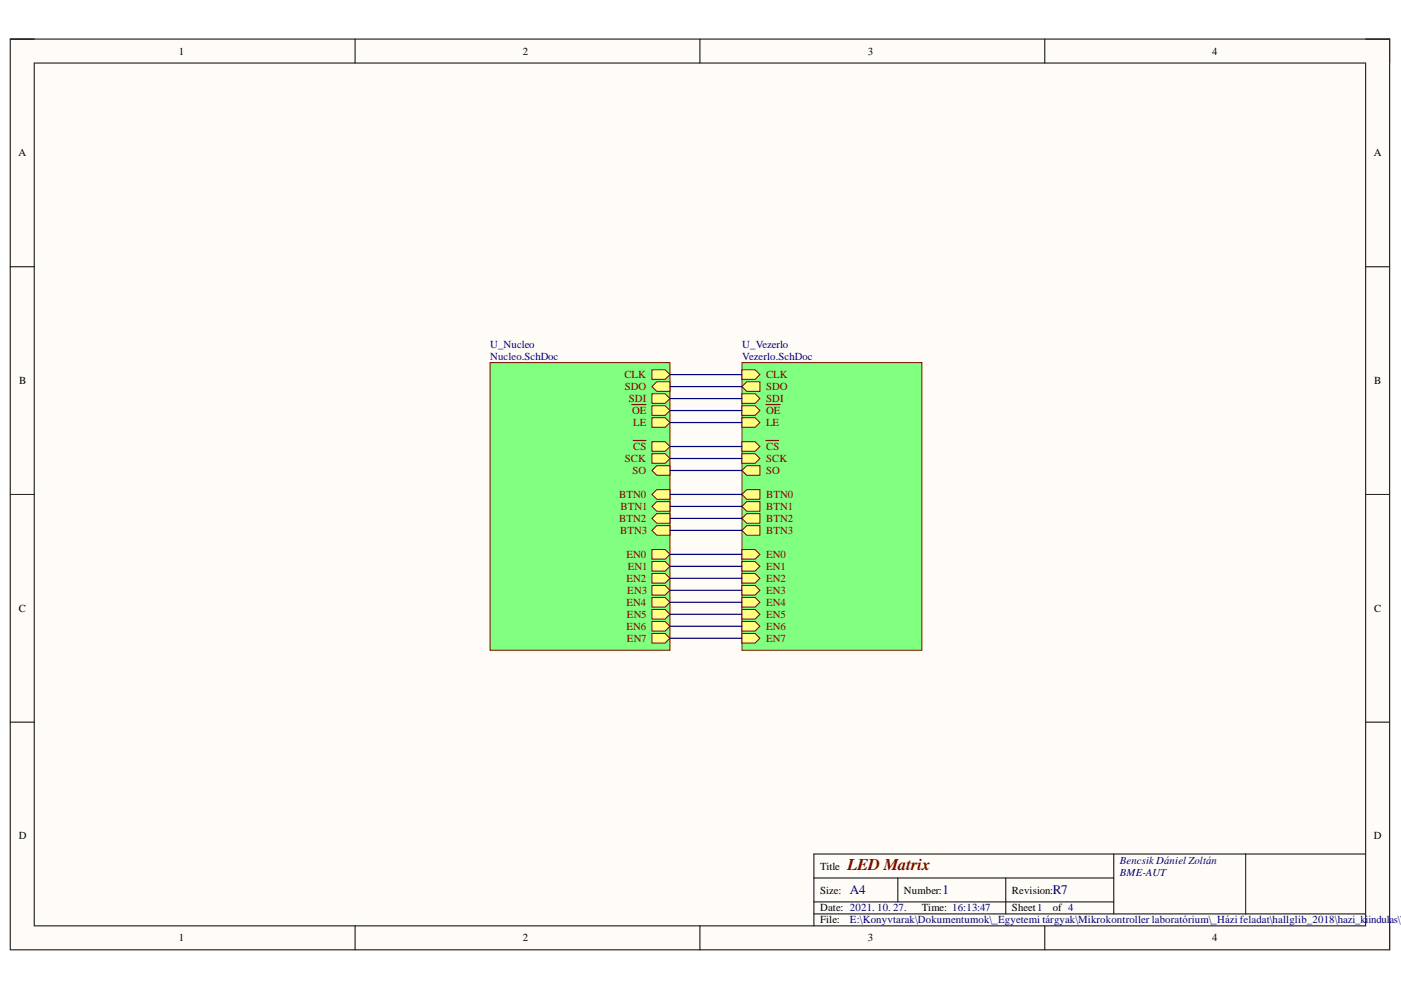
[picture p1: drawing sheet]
<svg xmlns="http://www.w3.org/2000/svg" width="297mm" height="210mm" viewBox="0 0 297 210" stroke-linecap="round" stroke-linejoin="round" font-family="sans-serif">
<path d="M2.2 8.3h292.4v193.1h-292.4z" fill-rule="evenodd" fill="#fffcf8"/>
<path d="M2.2 8.3h292.4v193.1h-292.4z" fill="none" stroke="#000" stroke-width=".21"/>
<path d="M7.3 13.4h282.3v182.9h-282.3z" fill-rule="evenodd" fill="#fffcf8"/>
<g fill="none" stroke="#000" stroke-width=".21">
<path d="M2.2 8.3h5.1M7.3 13.4h282.3v182.9h-282.3zM75.3 8.3v5.1M148.4 8.3v5.1M221.5 8.3v5.1M289.6 8.3h5v5.1M2.2 56.6h5.1M289.6 56.6h5M2.2 104.8h5.1M289.6 104.8h5M2.2 153.1h5.1M289.6 153.1h5"/>
<path d="M75.3 196.3v5.1M148.4 196.3v5.1M172.6 186.2h63.5M172.6 193.8h117M172.6 191.2h63.5M190.4 186.2v5M213.2 186.2v7.6M221.5 196.3v5.1M236.1 181.1v12.7M264.1 181.1v12.7M289.6 181.1h-117v15.2M294.6 196.3v5.1"/>
</g>
<path d="M103.9 76.9h38.1v61h-38.1z" fill-rule="evenodd" fill="#80ff80"/>
<path d="M103.9 76.9h38.1v61h-38.1z" fill="none" stroke="#800000" stroke-width=".21"/>
<path d="M138.2 119.1h2.8l1 1-1 1h-2.8z" fill-rule="evenodd" fill="#ffff80"/>
<path d="M138.2 119.1h2.8l1 1-1 1h-2.8z" fill="none" stroke="#800000" stroke-width=".21"/>
<path d="M138.2 121.6h2.8l1 1-1 1h-2.8z" fill-rule="evenodd" fill="#ffff80"/>
<path d="M138.2 121.6h2.8l1 1-1 1h-2.8z" fill="none" stroke="#800000" stroke-width=".21"/>
<path d="M138.2 124.1h2.8l1 1.1-1 1h-2.8z" fill-rule="evenodd" fill="#ffff80"/>
<path d="M138.2 124.1h2.8l1 1.1-1 1h-2.8z" fill="none" stroke="#800000" stroke-width=".21"/>
<path d="M138.2 126.7h2.8l1 1-1 1h-2.8z" fill-rule="evenodd" fill="#ffff80"/>
<path d="M138.2 126.7h2.8l1 1-1 1h-2.8z" fill="none" stroke="#800000" stroke-width=".21"/>
<path d="M138.2 129.2h2.8l1 1-1 1.1h-2.8z" fill-rule="evenodd" fill="#ffff80"/>
<path d="M138.2 129.2h2.8l1 1-1 1.1h-2.8z" fill="none" stroke="#800000" stroke-width=".21"/>
<path d="M138.2 131.8h2.8l1 1-1 1h-2.8z" fill-rule="evenodd" fill="#ffff80"/>
<path d="M138.2 131.8h2.8l1 1-1 1h-2.8z" fill="none" stroke="#800000" stroke-width=".21"/>
<path d="M138.2 134.3h2.8l1 1-1 1h-2.8z" fill-rule="evenodd" fill="#ffff80"/>
<path d="M138.2 134.3h2.8l1 1-1 1h-2.8z" fill="none" stroke="#800000" stroke-width=".21"/>
<path d="M138.2 116.5h2.8l1 1-1 1.1h-2.8z" fill-rule="evenodd" fill="#ffff80"/>
<path d="M138.2 116.5h2.8l1 1-1 1.1h-2.8z" fill="none" stroke="#800000" stroke-width=".21"/>
<path d="M138.2 83.5h2.8l1 1-1 1h-2.8z" fill-rule="evenodd" fill="#ffff80"/>
<path d="M138.2 83.5h2.8l1 1-1 1h-2.8z" fill="none" stroke="#800000" stroke-width=".21"/>
<path d="M138.2 78.4h2.8l1 1-1 1h-2.8z" fill-rule="evenodd" fill="#ffff80"/>
<path d="M138.2 78.4h2.8l1 1-1 1h-2.8z" fill="none" stroke="#800000" stroke-width=".21"/>
<path d="M138.2 88.6h2.8l1 1-1 1h-2.8z" fill-rule="evenodd" fill="#ffff80"/>
<path d="M138.2 88.6h2.8l1 1-1 1h-2.8z" fill="none" stroke="#800000" stroke-width=".21"/>
<path d="M138.2 86h2.8l1 1-1 1.1h-2.8z" fill-rule="evenodd" fill="#ffff80"/>
<path d="M138.2 86h2.8l1 1-1 1.1h-2.8z" fill="none" stroke="#800000" stroke-width=".21"/>
<path d="M133.9 85.8h3.1" fill="none" stroke="#800000" stroke-width=".25"/>
<path d="M138.2 82l1-1h2.8v2h-2.8z" fill-rule="evenodd" fill="#ffff80"/>
<path d="M138.2 82l1-1h2.8v2h-2.8z" fill="none" stroke="#800000" stroke-width=".21"/>
<path d="M138.2 93.7h2.8l1 1-1 1h-2.8z" fill-rule="evenodd" fill="#ffff80"/>
<path d="M138.2 93.7h2.8l1 1-1 1h-2.8z" fill="none" stroke="#800000" stroke-width=".21"/>
<path d="M134.3 93.4h2.7" fill="none" stroke="#800000" stroke-width=".25"/>
<path d="M138.2 96.2h2.8l1 1-1 1h-2.8z" fill-rule="evenodd" fill="#ffff80"/>
<path d="M138.2 96.2h2.8l1 1-1 1h-2.8z" fill="none" stroke="#800000" stroke-width=".21"/>
<path d="M139.2 98.7h2.8v2.1h-2.8l-1-1z" fill-rule="evenodd" fill="#ffff80"/>
<path d="M139.2 98.7h2.8v2.1h-2.8l-1-1z" fill="none" stroke="#800000" stroke-width=".21"/>
<path d="M138.2 104.8l1-1h2.8v2.1h-2.8z" fill-rule="evenodd" fill="#ffff80"/>
<path d="M138.2 104.8l1-1h2.8v2.1h-2.8z" fill="none" stroke="#800000" stroke-width=".21"/>
<path d="M138.2 107.4l1-1h2.8v2h-2.8z" fill-rule="evenodd" fill="#ffff80"/>
<path d="M138.2 107.4l1-1h2.8v2h-2.8z" fill="none" stroke="#800000" stroke-width=".21"/>
<path d="M138.2 109.9l1-1h2.8v2h-2.8z" fill-rule="evenodd" fill="#ffff80"/>
<path d="M138.2 109.9l1-1h2.8v2h-2.8z" fill="none" stroke="#800000" stroke-width=".21"/>
<path d="M138.2 112.5l1-1.1h2.8v2.1h-2.8z" fill-rule="evenodd" fill="#ffff80"/>
<path d="M138.2 112.5l1-1.1h2.8v2.1h-2.8z" fill="none" stroke="#800000" stroke-width=".21"/>
<path d="M157.3 76.9h38.1v61h-38.1z" fill-rule="evenodd" fill="#80ff80"/>
<path d="M157.3 76.9h38.1v61h-38.1z" fill="none" stroke="#800000" stroke-width=".21"/>
<path d="M157.3 83.5h2.8l1 1-1 1h-2.8z" fill-rule="evenodd" fill="#ffff80"/>
<path d="M157.3 83.5h2.8l1 1-1 1h-2.8z" fill="none" stroke="#800000" stroke-width=".21"/>
<path d="M157.3 78.4h2.8l1 1-1 1h-2.8z" fill-rule="evenodd" fill="#ffff80"/>
<path d="M157.3 78.4h2.8l1 1-1 1h-2.8z" fill="none" stroke="#800000" stroke-width=".21"/>
<path d="M157.3 88.6h2.8l1 1-1 1h-2.8z" fill-rule="evenodd" fill="#ffff80"/>
<path d="M157.3 88.6h2.8l1 1-1 1h-2.8z" fill="none" stroke="#800000" stroke-width=".21"/>
<path d="M157.3 86h2.8l1 1-1 1.1h-2.8z" fill-rule="evenodd" fill="#ffff80"/>
<path d="M157.3 86h2.8l1 1-1 1.1h-2.8z" fill="none" stroke="#800000" stroke-width=".21"/>
<path d="M162.4 85.8h3" fill="none" stroke="#800000" stroke-width=".25"/>
<path d="M157.3 116.5h2.8l1 1-1 1.1h-2.8z" fill-rule="evenodd" fill="#ffff80"/>
<path d="M157.3 116.5h2.8l1 1-1 1.1h-2.8z" fill="none" stroke="#800000" stroke-width=".21"/>
<path d="M157.3 119.1h2.8l1 1-1 1h-2.8z" fill-rule="evenodd" fill="#ffff80"/>
<path d="M157.3 119.1h2.8l1 1-1 1h-2.8z" fill="none" stroke="#800000" stroke-width=".21"/>
<path d="M157.3 121.6h2.8l1 1-1 1h-2.8z" fill-rule="evenodd" fill="#ffff80"/>
<path d="M157.3 121.6h2.8l1 1-1 1h-2.8z" fill="none" stroke="#800000" stroke-width=".21"/>
<path d="M157.3 124.1h2.8l1 1.1-1 1h-2.8z" fill-rule="evenodd" fill="#ffff80"/>
<path d="M157.3 124.1h2.8l1 1.1-1 1h-2.8z" fill="none" stroke="#800000" stroke-width=".21"/>
<path d="M157.3 126.7h2.8l1 1-1 1h-2.8z" fill-rule="evenodd" fill="#ffff80"/>
<path d="M157.3 126.7h2.8l1 1-1 1h-2.8z" fill="none" stroke="#800000" stroke-width=".21"/>
<path d="M157.3 129.2h2.8l1 1-1 1.1h-2.8z" fill-rule="evenodd" fill="#ffff80"/>
<path d="M157.3 129.2h2.8l1 1-1 1.1h-2.8z" fill="none" stroke="#800000" stroke-width=".21"/>
<path d="M157.3 131.8h2.8l1 1-1 1h-2.8z" fill-rule="evenodd" fill="#ffff80"/>
<path d="M157.3 131.8h2.8l1 1-1 1h-2.8z" fill="none" stroke="#800000" stroke-width=".21"/>
<path d="M157.3 134.3h2.8l1 1-1 1h-2.8z" fill-rule="evenodd" fill="#ffff80"/>
<path d="M157.3 134.3h2.8l1 1-1 1h-2.8z" fill="none" stroke="#800000" stroke-width=".21"/>
<path d="M157.3 82l1-1h2.8v2h-2.8z" fill-rule="evenodd" fill="#ffff80"/>
<path d="M157.3 82l1-1h2.8v2h-2.8z" fill="none" stroke="#800000" stroke-width=".21"/>
<path d="M157.3 93.7h2.8l1 1-1 1h-2.8z" fill-rule="evenodd" fill="#ffff80"/>
<path d="M157.3 93.7h2.8l1 1-1 1h-2.8z" fill="none" stroke="#800000" stroke-width=".21"/>
<path d="M162.4 93.4h2.7" fill="none" stroke="#800000" stroke-width=".25"/>
<path d="M157.3 96.2h2.8l1 1-1 1h-2.8z" fill-rule="evenodd" fill="#ffff80"/>
<path d="M157.3 96.2h2.8l1 1-1 1h-2.8z" fill="none" stroke="#800000" stroke-width=".21"/>
<path d="M158.3 98.7h2.8v2.1h-2.8l-1-1z" fill-rule="evenodd" fill="#ffff80"/>
<path d="M158.3 98.7h2.8v2.1h-2.8l-1-1z" fill="none" stroke="#800000" stroke-width=".21"/>
<path d="M157.3 104.8l1-1h2.8v2.1h-2.8z" fill-rule="evenodd" fill="#ffff80"/>
<path d="M157.3 104.8l1-1h2.8v2.1h-2.8z" fill="none" stroke="#800000" stroke-width=".21"/>
<path d="M157.3 107.4l1-1h2.8v2h-2.8z" fill-rule="evenodd" fill="#ffff80"/>
<path d="M157.3 107.4l1-1h2.8v2h-2.8z" fill="none" stroke="#800000" stroke-width=".21"/>
<path d="M157.3 109.9l1-1h2.8v2h-2.8z" fill-rule="evenodd" fill="#ffff80"/>
<path d="M157.3 109.9l1-1h2.8v2h-2.8z" fill="none" stroke="#800000" stroke-width=".21"/>
<path d="M157.3 112.5l1-1.1h2.8v2.1h-2.8z" fill-rule="evenodd" fill="#ffff80"/>
<path d="M157.3 112.5l1-1.1h2.8v2.1h-2.8z" fill="none" stroke="#800000" stroke-width=".21"/>
<g fill="none" stroke="#000080" stroke-width=".25">
<path d="M142 79.4h15.3M142 82h15.3M142 84.5h15.3M142 87h15.3M142 89.6h15.3M142 94.7h15.3M142 97.2h15.3M142 99.8h15.3M142 104.8h15.3M142 107.4h15.3M142 109.9h15.3M142 112.5h15.3"/>
<path d="M142 117.5h15.3M142 120.1h15.3M142 122.6h15.3M142 125.2h15.3M142 127.7h15.3M142 130.2h15.3M142 132.8h15.3M142 135.3h15.3"/>
</g>
<text font-size="3.5" fill="#800000" x="179.7" y="184.4">LED Matrix</text>
<g font-size="2.8" fill="#000080">
<text x="180.2" y="189.6">A4</text>
<text x="199.8" y="189.6">1</text>
<text x="223.2" y="189.6">R7</text>
</g>
<g font-size="2.3">
<text x="37.9" y="11.6">1</text>
<text x="110.8" y="11.6">2</text>
<text x="184" y="11.6">3</text>
<text x="257" y="11.6">4</text>
<text x="3.9" y="33.1">A</text>
<text x="291.3" y="33.1">A</text>
<text x="4.1" y="81.4">B</text>
<text x="291.4" y="81.4">B</text>
<text x="4" y="129.7">C</text>
<text x="291.4" y="129.7">C</text>
<text x="4" y="178">D</text>
<text x="291.3" y="178">D</text>
<text x="173.9" y="184.4">Title</text>
<text x="173.9" y="189.4">Size:</text>
<text x="191.6" y="189.4">Number:</text>
<text x="214.6" y="189.4">Revision:</text>
<text x="173.9" y="193.3">Date: 2021. 10. 27.</text>
<text x="173.9" y="195.8">File:</text>
<text x="195.4" y="193.3">Time: 16:13:47</text>
<text x="214.6" y="193.3">Sheet1</text>
<text x="223.2" y="193.3">of 4</text>
<text x="37.9" y="199.6">1</text>
<text x="110.8" y="199.6">2</text>
<text x="184" y="199.6">3</text>
<text x="257" y="199.6">4</text>
</g>
<g font-size="2.3" fill="#000080">
<text x="103.9" y="73.8">U_Nucleo</text>
<text x="103.9" y="76.3">Nucleo.SchDoc</text>
<text x="157.4" y="73.8">U_Vezerlo</text>
<text x="157.4" y="76.3">Vezerlo.SchDoc</text>
<text x="237.4" y="183.1">BencsikDániel Zoltán</text>
<text x="237.4" y="185.6">BME-AUT</text>
<text x="180.2" y="195.8">E:\Konyvtarak\Dokumentumok\_Egyetemi tárgyak\Mikrokontroller laboratórium\_Házi feladat\hallglib_2018\hazi_ki</text>
<text x="290.1" y="195.8">indulas\T</text>
</g>
<g font-size="2.3" fill="#800000">
<text x="132.4" y="80.1">CLK</text>
<text x="132.5" y="82.7">SDO</text>
<text x="162.4" y="80.1">CLK</text>
<text x="162.4" y="82.7">SDO</text>
<text x="133.3" y="85.2">SDI</text>
<text x="134" y="87.8">OE</text>
<text x="162.4" y="85.2">SDI</text>
<text x="162.4" y="87.8">OE</text>
<text x="134.3" y="90.3">LE</text>
<text x="134.3" y="95.4">CS</text>
<text x="162.4" y="90.3">LE</text>
<text x="162.4" y="95.4">CS</text>
<text x="132.5" y="98">SCK</text>
<text x="134.1" y="100.5">SO</text>
<text x="162.4" y="98">SCK</text>
<text x="162.4" y="100.5">SO</text>
<text x="131.3" y="105.6">BTN0</text>
<text x="162.4" y="105.6">BTN0</text>
<text x="131.3" y="110.7">BTN2</text>
<text x="131.5" y="113.2">BTN3</text>
<text x="131.6" y="108.1">BTN1</text>
<text x="162.4" y="108.1">BTN1</text>
<text x="162.4" y="110.7">BTN2</text>
<text x="162.4" y="113.2">BTN3</text>
<text x="132.8" y="118.3">EN0</text>
<text x="162.4" y="118.3">EN0</text>
<text x="132.8" y="123.3">EN2</text>
<text x="133" y="125.9">EN3</text>
<text x="133.1" y="120.8">EN1</text>
<text x="162.4" y="120.8">EN1</text>
<text x="162.4" y="123.3">EN2</text>
<text x="162.4" y="125.9">EN3</text>
<text x="132.8" y="128.4">EN4</text>
<text x="132.9" y="131">EN5</text>
<text x="162.4" y="128.4">EN4</text>
<text x="162.4" y="131">EN5</text>
<text x="132.8" y="133.5">EN6</text>
<text x="132.9" y="136.1">EN7</text>
<text x="162.4" y="133.5">EN6</text>
<text x="162.4" y="136.1">EN7</text>
</g>
</svg>
